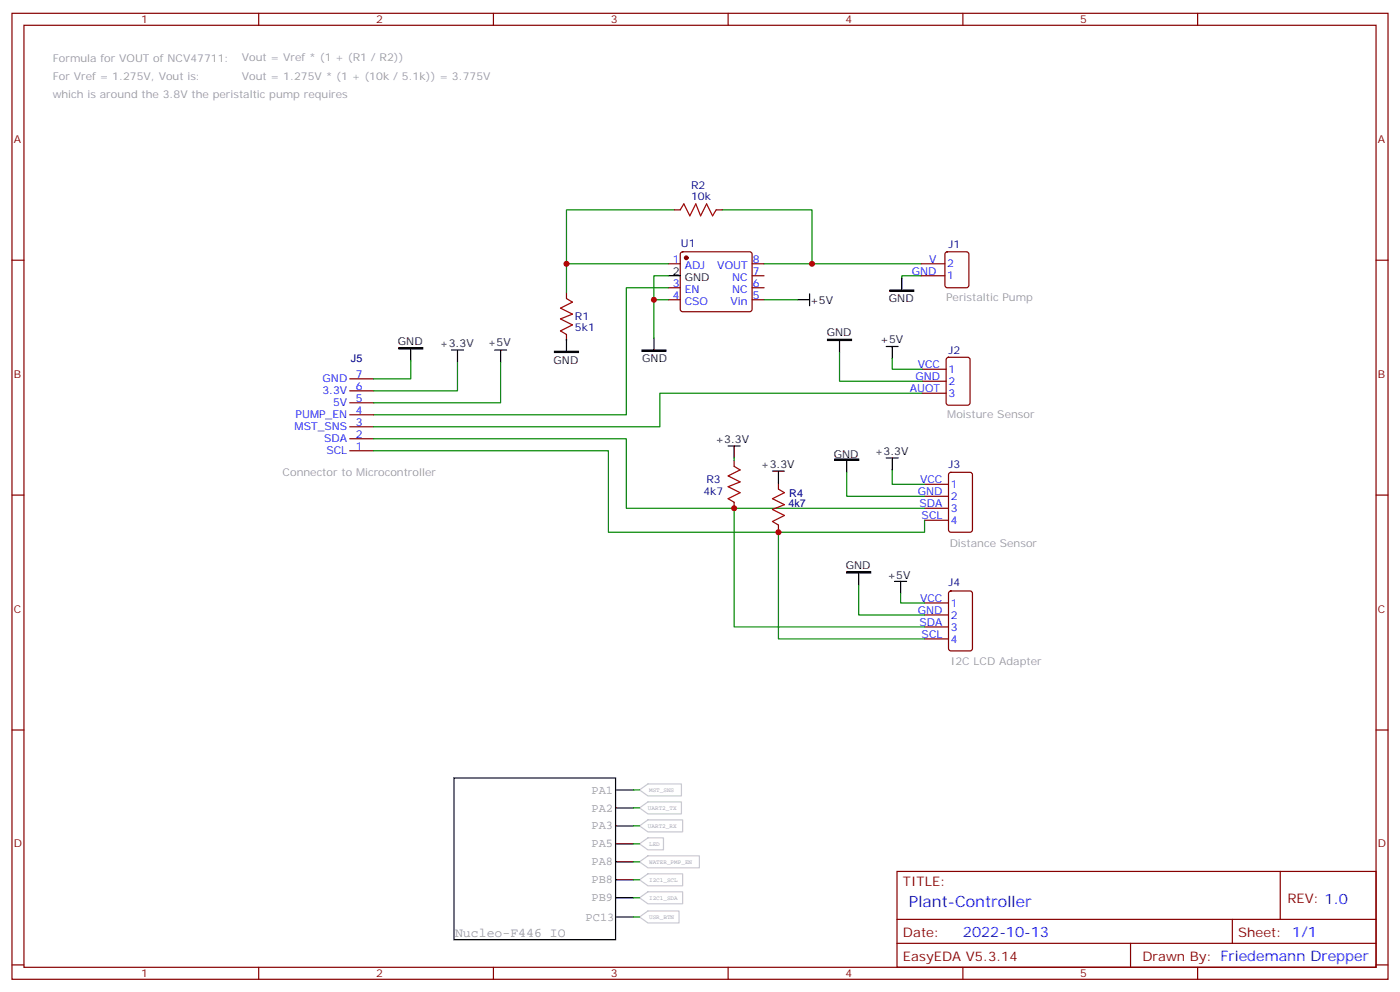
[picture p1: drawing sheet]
<svg xmlns="http://www.w3.org/2000/svg" width="412mm" height="292mm" viewBox="0 0 412 292" stroke-linecap="round" stroke-linejoin="round" font-family="sans-serif">
<g fill="none" stroke="#870000" stroke-width=".35">
<path d="M3.5 3.9h405.4v284.4h-405.4zM7.1 7.4h398.2v277.3h-398.2zM76.2 3.9v3.5M145.3 3.9v3.5M214.5 3.9v3.5M283.6 3.9v3.5M352.8 3.9v3.5M3.5 76.6h3.6M196.8 77.6h3.6M198.6 61.8h1.8M200.6 74.3l.5-.2h19.7l.5 .2 .2 .5v16.3l-.2 .5-.5 .2h-19.7l-.5-.3-.2-.4v-16.3zM211 61.8h1.7"/>
<path d="M221.5 77.6h3.6M271.3 77.6h7M278.6 74.3l.4-.2h5.7l.6 .4 .1 9.5-.5 .6-5.9 .1-.6-.5-.1-9.4zM405.3 76.6h3.6M166.9 86.1v1.8M166.9 98.5v1.7M196.8 84.7h3.6M196.8 88.2h3.6M221.5 84.7h3.6M221.5 88.2h3.6M221.5 81.2h3.6M271.3 81.2h7"/>
<path d="M103 118.6h7.1M103 115h7.1M103 111.5h7.1M271.6 115.7h7.1M271.6 112.2h7.1M271.6 108.7h7.1M278.9 105.4l.5-.2h5.6l.7 .4 .1 13-.5 .6-5.9 .1-.7-.5v-12.9zM103 132.7h7.1M103 129.2h7.1M103 125.6h7.1M103 122.1h7.1M216.3 135.5v1.8"/>
<path d="M279.6 139.2l.5-.2h5.7l.6 .5 .1 16.5-.5 .6-5.9 .1-.6-.5-.1-16.5zM3.5 145.7h3.6M216.3 147.8v1.8M229.3 142.2v1.8M229.3 154.6v1.7M272.3 153.1h7.1M272.3 149.6h7.1M272.3 146.1h7.1M272.3 142.6h7.1M405.3 145.7h3.6M272.3 177.5h7.1M279.6 174.2l.5-.2h5.7l.6 .4 .1 16.5-.5 .6-5.9 .1-.6-.5-.1-16.4z"/>
<path d="M272.3 188.1h7.1M272.3 184.5h7.1M272.3 181h7.1M3.5 214.9h3.6M405.3 214.9h3.6M264.2 256.5h141.1v28.2h-141.1zM377.1 256.5v14.1M264.2 270.6h141.1M264.2 277.7h141.1M333 277.7v7M363 270.6v7.1M3.5 284h3.6"/>
<path d="M76.2 284.7v3.6M145.3 284.7v3.6M214.5 284.7v3.6M283.6 284.7v3.6M352.8 284.7v3.6M405.3 284h3.6"/>
</g>
<g fill="none" stroke="#000" stroke-width=".35">
<path d="M166.9 99.9v3.5M192.6 99.5v3.5M196.8 81.2h3.6M234.9 88.2h3.6M238.5 86.5v3.5M265.6 81.9v3.5M121 102.7v3.5M133 103h3.5M134.8 103v3.6M145.7 103h3.5M147.5 103v3.6M247.3 100.2v3.6"/>
<path d="M261.1 102h3.5M262.8 102v3.5M214.5 131.3h3.5M216.3 131.3v3.5M227.5 138.7h3.6M229.3 138.7v3.5M249.4 135.5v3.5M261.1 134.8h3.5M262.8 134.8v3.5M252.9 168.7v3.5M263.5 171.1h3.6M265.3 171.1v3.6"/>
<path d="M133.7 229h47.6v47.6h-47.6zM181.3 232.5h5.3M181.3 237.8h5.3M181.3 243.1h5.3M181.3 248.4h5.3M181.3 253.7h5.3M181.3 259h5.3M181.3 264.3h5.3M181.3 269.9h5.3"/>
</g>
<path d="M188.4 232.5l2.5-1.7h9.8v3.5h-9.8zM188.4 237.8l2.5-1.8h9.8v3.6h-9.8zM188.4 243.1l2.5-1.8h10.2v3.6h-10.2zM188.4 248.4l2.5-1.8h4.5v3.6h-4.5zM188.4 253.7l2.5-1.8h15.1v3.5h-15.1zM188.4 259l2.5-1.8h10.2v3.5h-10.2zM188.4 264.3l2.5-1.8h10.2v3.5h-10.2zM188.4 269.9l2.5-1.8h9.1v3.6h-9.1z" fill="none" stroke="#ccc" stroke-width=".35"/>
<circle cx="202.1" cy="75.9" r=".53" fill="#870000" stroke="#870000" stroke-width=".35"/>
<g fill="none" stroke="#008700" stroke-width=".35">
<path d="M196.8 77.6h-29.9v8.5M198.6 61.8h-31.7v15.8M212.7 61.8h26.5v15.8M225.1 77.6h46.2M166.9 99.9v.3M196.8 84.7h-12.3v37.4h-74.4M196.8 88.2h-4.2v11.3M196.8 81.2h-4.2v7M225.1 88.2h9.8M271.3 81.2h-5.7v.7M121 106.2v5.3h-10.9M134.8 106.6v8.4h-24.7"/>
<path d="M147.5 106.6v12h-37.4M247.3 103.8v8.4h24.3M262.8 105.5v3.2h8.8M271.6 115.7h-77.2v9.9h-84.3M110.1 129.2h74.4v20.4h31.8M110.1 132.7h69.1v24h50.1M216.3 134.8v.7M249.4 139v7.1h22.9M262.8 138.3v4.3h9.5M272.3 149.6h-56v34.9h56M272.3 153.1v3.6h-43v31.4h43M252.9 172.2v8.8h19.4"/>
<path d="M265.3 174.7v2.8h7M186.6 232.5h1.8M186.6 237.8h1.8M186.6 243.1h1.8M186.6 248.4h1.8M186.6 253.7h1.8M186.6 259h1.8M186.6 264.3h1.8M186.6 269.9h1.8"/>
</g>
<path d="M200.4 61.8l1-1.8 1.8 3.5 1.8-3.5 1.4 3.5 1.7-3.5 1.8 3.5 1.1-1.7M166.9 87.9l1.7 1-3.5 1.8 3.5 1.8-3.5 1.4 3.5 1.7-3.5 1.8 1.8 1.1M216.3 137.3l1.7 1-3.5 1.8 3.5 1.8-3.5 1.4 3.5 1.7-3.5 1.8 1.8 1M229.3 144l1.8 1-3.6 1.8 3.6 1.8-3.6 1.4 3.6 1.7-3.6 1.8 1.8 1.1" fill="none" stroke="#a10000" stroke-width=".35"/>
<path d="M243.8 99.9h7v.3h-7zM262.1 85.4h7.1v.4h-7.1zM117.5 102.3h7v.4h-7zM163.3 103.4h7.1v.4h-7.1zM189.1 103h7v.4h-7zM245.9 135.1h7v.4h-7zM249.4 168.3h7.1v.4h-7.1z" fill="#000" stroke="#000" stroke-width=".35"/>
<g fill="#c00">
<circle cx="166.9" cy="77.6" r=".88"/>
<circle cx="239.2" cy="77.6" r=".88"/>
<circle cx="192.6" cy="88.2" r=".88"/>
<circle cx="216.3" cy="149.6" r=".88"/>
<circle cx="229.3" cy="156.7" r=".88"/>
</g>
<text font-size="4.6" fill="#00f" x="267.8" y="267.1">Plant-Controller</text>
<text font-size="4.2" fill="#00f" x="283.6" y="275.9">2022-10-13</text>
<g font-size="3.9" fill="#800">
<text x="266" y="260.7">TITLE:</text>
<text x="379.2" y="265.7">REV: 1.0</text>
<text x="266" y="275.9">Date:</text>
<text x="364.8" y="275.9">Sheet: 1/1</text>
<text x="266" y="283">EasyEDA V5.3.14</text>
<text x="336.5" y="283">Drawn By: Friedemann Drepper</text>
</g>
<text font-size="3.9" fill="#999" x="134.1" y="275.9">Nucleo-F446 IO</text>
<g font-size="3.5" fill="#999">
<text x="174.3" y="233.6">PA1</text>
<text x="174.3" y="238.9">PA2</text>
<text x="174.3" y="244.2">PA3</text>
<text x="174.3" y="249.4">PA5</text>
<text x="174.3" y="254.7">PA8</text>
<text x="174.3" y="260">PB8</text>
<text x="174.3" y="265.3">PB9</text>
<text x="172.5" y="271">PC13</text>
</g>
<g font-size="3.2" fill="#800">
<text x="41.6" y="6.9">1</text>
<text x="110.8" y="6.9">2</text>
<text x="179.9" y="6.9">3</text>
<text x="249.1" y="6.9">4</text>
<text x="318.2" y="6.9">5</text>
<text x="4.1" y="42">A</text>
<text x="405.9" y="42">A</text>
<text x="4.1" y="111.2">B</text>
<text x="405.9" y="111.2">B</text>
<text x="4.1" y="180.3">C</text>
<text x="405.9" y="180.3">C</text>
<text x="4.1" y="249.4">D</text>
<text x="405.9" y="249.4">D</text>
<text x="41.6" y="287.7">1</text>
<text x="110.8" y="287.7">2</text>
<text x="179.9" y="287.7">3</text>
<text x="249.1" y="287.7">4</text>
<text x="318.2" y="287.7">5</text>
</g>
<g font-size="3.2" fill="#999">
<text x="15.5" y="18.4">Formula for VOUT of NCV47711:</text>
<text x="15.5" y="23.7">For Vref = 1.275V, Vout is:</text>
<text x="71.3" y="18">Vout = Vref * (1 + (R1 / R2))</text>
<text x="71.3" y="23.7">Vout = 1.275V * (1 + (10k / 5.1k)) = 3.775V</text>
<text x="15.5" y="29">which is around the 3.8V the peristaltic pump requires</text>
<text x="278.7" y="88.6">Peristaltic Pump</text>
<text x="279" y="123.2">Moisture Sensor</text>
<text x="83.3" y="140.1">Connector to Microcontroller</text>
<text x="279.8" y="160.9">Distance Sensor</text>
<text x="280.1" y="195.8">I2C LCD Adapter</text>
</g>
<g font-size="3.2" fill="#000080">
<text x="203.6" y="58.9">10k</text>
<text x="203.6" y="55.8">R2</text>
<text x="200.6" y="72.6">U1</text>
<text x="279.4" y="73.1">J1</text>
<text x="169.3" y="94.3">R1</text>
<text x="169.3" y="97.5">5k1</text>
<text x="103.4" y="106.6">J5</text>
<text x="279.4" y="104.2">J2</text>
<text x="279.4" y="137.7">J3</text>
<text x="208.1" y="142.1">R3</text>
<text x="207.2" y="145.6">4k7</text>
<text x="232.3" y="149.3">4k7</text>
<text x="232.5" y="146.2">R4</text>
<text x="279.4" y="172.6">J4</text>
</g>
<g font-size="3.2" fill="#00f">
<text x="198.2" y="77.3">1</text>
<text x="221.7" y="77.3">8</text>
<text x="273.7" y="77.3">V</text>
<text x="201.7" y="79.1">ADJ</text>
<text x="211.3" y="79.1">VOUT</text>
<text x="215.6" y="82.6">NC</text>
<text x="221.7" y="80.8">7</text>
<text x="268.6" y="80.8">GND</text>
<text x="279" y="82.2">1</text>
<text x="279" y="78.7">2</text>
<text x="198.2" y="84.3">3</text>
<text x="198.2" y="87.9">4</text>
<text x="201.7" y="86.1">EN</text>
<text x="201.7" y="89.6">CSO</text>
<text x="215.2" y="89.6">Vin</text>
<text x="215.6" y="86.1">NC</text>
<text x="221.7" y="87.9">5</text>
<text x="221.7" y="84.3">6</text>
<text x="95" y="112.6">GND</text>
<text x="104.8" y="111.2">7</text>
<text x="269.6" y="111.9">GND</text>
<text x="270.3" y="108.3">VCC</text>
<text x="279.4" y="113.3">2</text>
<text x="279.4" y="109.7">1</text>
<text x="95" y="116.1">3.3V</text>
<text x="98.1" y="119.6">5V</text>
<text x="104.8" y="118.2">5</text>
<text x="104.8" y="114.7">6</text>
<text x="268" y="115.4">AUOT</text>
<text x="279.4" y="116.8">3</text>
<text x="87.1" y="123.2">PUMP_EN</text>
<text x="104.8" y="125.3">3</text>
<text x="104.8" y="121.7">4</text>
<text x="86.8" y="126.7">MST_SNS</text>
<text x="95.5" y="130.2">SDA</text>
<text x="104.8" y="128.8">2</text>
<text x="96.2" y="133.7">SCL</text>
<text x="104.8" y="132.3">1</text>
<text x="271" y="142.2">VCC</text>
<text x="280.1" y="143.6">1</text>
<text x="270.4" y="145.7">GND</text>
<text x="270.9" y="149.3">SDA</text>
<text x="280.1" y="147.1">2</text>
<text x="271.5" y="152.8">SCL</text>
<text x="280.1" y="154.2">4</text>
<text x="280.1" y="150.7">3</text>
<text x="271" y="177.1">VCC</text>
<text x="280.1" y="178.5">1</text>
<text x="270.4" y="180.7">GND</text>
<text x="270.9" y="184.2">SDA</text>
<text x="280.1" y="185.6">3</text>
<text x="280.1" y="182.1">2</text>
<text x="271.5" y="187.7">SCL</text>
<text x="280.1" y="189.1">4</text>
</g>
<g font-size="3.2">
<text x="198.2" y="80.8">2</text>
<text x="201.7" y="82.6">GND</text>
<text x="238.7" y="89.5">+5V</text>
<text x="261.9" y="88.8">GND</text>
<text x="117.2" y="101.5">GND</text>
<text x="143.7" y="102">+5V</text>
<text x="243.5" y="99">GND</text>
<text x="259.3" y="101.1">+5V</text>
<text x="129.6" y="102.2">+3.3V</text>
<text x="163.1" y="107.2">GND</text>
<text x="189.2" y="106.5">GND</text>
<text x="210.7" y="130.5">+3.3V</text>
<text x="224.1" y="137.9">+3.3V</text>
<text x="245.6" y="134.7">GND</text>
<text x="257.7" y="133.9">+3.3V</text>
<text x="249.2" y="167.5">GND</text>
<text x="261.4" y="170.3">+5V</text>
</g>
<g font-size="1.8" fill="#999">
<text x="191.2" y="233.2">MST_SNS</text>
<text x="190.9" y="238.5">UART2_TX</text>
<text x="190.9" y="243.8">UART2_RX</text>
<text x="191.2" y="249.1">LED</text>
<text x="191.2" y="254.4">WATER_PMP_EN</text>
<text x="191.2" y="259.7">I2C1_SCL</text>
<text x="191.2" y="265">I2C1_SDA</text>
<text x="191.2" y="270.6">USR_BTN</text>
</g>
</svg>
